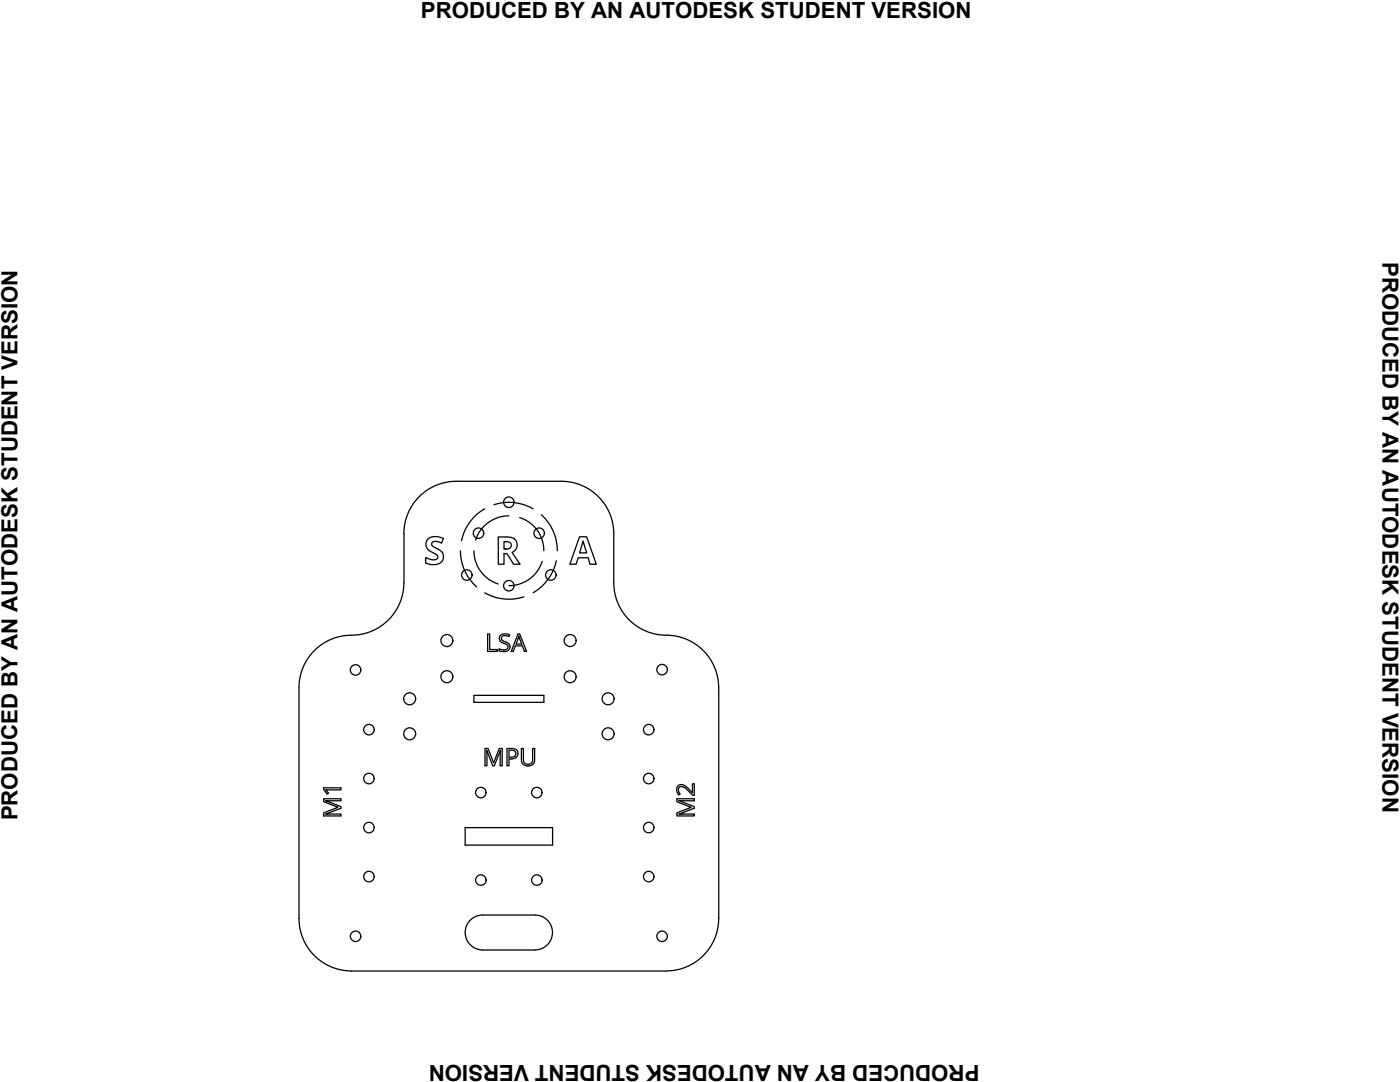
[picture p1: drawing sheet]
<svg xmlns="http://www.w3.org/2000/svg" width="279mm" height="216mm" viewBox="0 0 279 216" stroke-linecap="round" stroke-linejoin="round" font-family="sans-serif">
<!-- layer: MODELSKETCH_VISIBLE -->
<g fill="none" stroke="#000" stroke-width=".25">
<path d="M91.1 96a10.5 10.5 0 0 0-10.5 10.5v9.8a10.5 10.5 0 0 1-10.5 10.4 10.5 10.5 0 0 0-10.4 10.5v46.1M91.1 96h20.9M112 96a10.5 10.5 0 0 1 10.5 10.5v9.8a10.5 10.5 0 0 0 10.5 10.4 10.5 10.5 0 0 1 10.4 10.5v46.1M85.5 107.5a3 3 0 0 1 3-.1l-.4 1-.4-.2a1.09 1.09 0 0 0-1.6 .3 1.55 1.55 0 0 0 1.4 1.1 1.62 1.62 0 0 1 .9 2 1.62 1.62 0 0 1-1.9 1.1l-1.6-.4v-1l.3 .1a1.66 1.66 0 0 0 2.1 0 1.03 1.03 0 0 0-1-1.2 1.64 1.64 0 0 1-.8-2.7zM99.4 107.1h1.6a1.69 1.69 0 0 1 1.8 .5 1.69 1.69 0 0 1 .3 1.8l-.9 .8 1.6 2.4h-1.3l-1.3-2.1h-.6v2.1h-1.2zM100.6 108.1a1.04 1.04 0 0 1 1.4 .7 .82 .82 0 0 1-1 .8h-.4zM115.7 107.1h1.4l1.9 5.5h-1.2l-.4-1.3h-2l-.4 1.3h-1.3zM116.4 108l.7 2.3h-1.4zM94.6 138.7h13.9v1.4h-13.9zM97.3 126.5h.4v3.1h1.6v.4h-2zM99.8 126.8a1.69 1.69 0 0 1 1.9-.1l-.1 .3a1.02 1.02 0 0 0-1.5 .2 .93 .93 0 0 0 1 1 .97 .97 0 0 1 .7 1.2 .97 .97 0 0 1-1.2 .6l-1-.1v-.4a1.25 1.25 0 0 0 1.8-.3 1.06 1.06 0 0 0-1.1-.9 .93 .93 0 0 1-.5-1.5zM103.4 126.5h.3l1.4 3.5h-.4l-.5-1.1h-1.4l-.4 1.1h-.4z"/>
<path d="M103.5 126.9l.6 1.6h-1.1zM64.6 157.2h3.5v.4h-3.1l.6 .7-.3 .2-.7-1zM64.6 159.4h3.5v.4l-3.1-.1 3.1 1.3v.3l-3.1 1.2 3.1-.1v.4h-3.5v-.6l2.8-1.1-2.8-1.1zM96.8 149.4h.6l1.1 2.8 1.1-2.8h.6v3.4h-.4l.1-3.1-1.2 3.1h-.4l-1.2-3.1 .1 3.1h-.4zM101.2 149.4h.9a1.08 1.08 0 0 1 1.3 1.1 1.08 1.08 0 0 1-1.4 .9h-.4v1.4h-.4zM101.6 149.7h.4a.74 .74 0 0 1 1 .7 .74 .74 0 0 1-1.1 .7h-.3zM104.1 149.4h.4v2.2a.92 .92 0 0 0 .9 .9 .92 .92 0 0 0 .9-.9v-2.2h.4v2.2a1.32 1.32 0 0 1-1.3 1.2 1.32 1.32 0 0 1-1.3-1.2zM135.1 159.4h3.5v.4l-3.1-.1 3.1 1.3v.3l-3.1 1.2 3.1-.1v.4h-3.5v-.6l2.8-1.1-2.8-1.1zM135.3 156.8a1.47 1.47 0 0 1 2.1 .6l.8 .8v-1.8h.4v2.3h-.4l-.9-.9a1.31 1.31 0 0 0-1.7-.7 .97 .97 0 0 0 .1 1.3l-.3 .2a1.42 1.42 0 0 1-.1-1.8zM92.8 165.1h17.5v3.5h-17.5zM59.7 183.3a10.5 10.5 0 0 0 10.4 10.4M70.1 193.8h62.9"/>
<path d="M96.3 189.5a3.5 3.5 0 0 1-3.5-3.4 3.5 3.5 0 0 1 3.5-3.5h10.5a3.5 3.5 0 0 1 3.5 3.5 3.5 3.5 0 0 1-3.5 3.4M96.3 189.6h10.5M143.4 183.3a10.5 10.5 0 0 1-10.4 10.4"/>
<circle cx="93.2" cy="114.7" r="1.05"/>
<circle cx="95.5" cy="106.4" r="1.05"/>
<circle cx="101.5" cy="100.2" r="1.05"/>
<circle cx="101.5" cy="116.9" r="1.05"/>
<circle cx="107.6" cy="106.4" r="1.05"/>
<circle cx="109.9" cy="114.7" r="1.05"/>
<circle cx="71" cy="133.7" r="1.05"/>
<circle cx="81.8" cy="139.4" r="1.2"/>
<circle cx="89.2" cy="127.8" r="1.2"/>
<circle cx="89.2" cy="135" r="1.2"/>
<circle cx="113.8" cy="127.8" r="1.2"/>
<circle cx="113.8" cy="135" r="1.2"/>
<circle cx="121.4" cy="139.4" r="1.2"/>
<circle cx="132.1" cy="133.6" r="1.05"/>
<circle cx="73.6" cy="145.6" r="1.05"/>
<circle cx="73.6" cy="155.4" r="1.05"/>
<circle cx="81.8" cy="146.4" r="1.2"/>
<circle cx="96" cy="158.1" r="1.05"/>
<circle cx="107.1" cy="158.1" r="1.05"/>
<circle cx="121.4" cy="146.4" r="1.2"/>
<circle cx="129.5" cy="145.6" r="1.05"/>
<circle cx="129.5" cy="155.4" r="1.05"/>
<circle cx="73.6" cy="174.9" r="1.05"/>
<circle cx="73.6" cy="165.1" r="1.05"/>
<circle cx="96" cy="175.6" r="1.05"/>
<circle cx="107.1" cy="175.6" r="1.05"/>
<circle cx="129.5" cy="174.9" r="1.05"/>
<circle cx="129.5" cy="165.1" r="1.05"/>
<circle cx="71" cy="186.8" r="1.05"/>
<circle cx="132.1" cy="186.8" r="1.05"/>
</g>
<!-- layer: 0 -->
<path d="M91.9 109.9a9.6 9.6 0 0 0 3.2 7.2M94.6 109.9a7 7 0 0 0 4.8 6.6M96.7 101.5a9.5 9.5 0 0 0-4.6 6.4M96.7 118.3a9.6 9.6 0 0 0 7.9 .8M98.6 100.7a9.5 9.5 0 0 1 7.8 .8M101.6 102.9a6.9 6.9 0 0 0-6.7 4.9M103.7 103.3a6.9 6.9 0 0 1 4.8 6.6M108 102.7a9.7 9.7 0 0 1 3.2 7.2M108.2 112a6.9 6.9 0 0 1-6.6 4.9M111 111.9a9.6 9.6 0 0 1-4.6 6.4" fill="none" stroke="#000" stroke-width=".25"/>
<g font-size="4.4">
<text x="84" y="3.5">PRODUCED BY AN AUTODESK STUDENT VERSION</text>
<text x="275.9" y="52.2" transform="rotate(90 275.9 52.2)">PRODUCED BY AN AUTODESK STUDENT VERSION</text>
<text x="3.5" y="163.7" transform="rotate(-90 3.5 163.7)">PRODUCED BY AN AUTODESK STUDENT VERSION</text>
<text x="195.5" y="212.4" transform="rotate(180 195.5 212.4)">PRODUCED BY AN AUTODESK STUDENT VERSION</text>
</g>
</svg>
